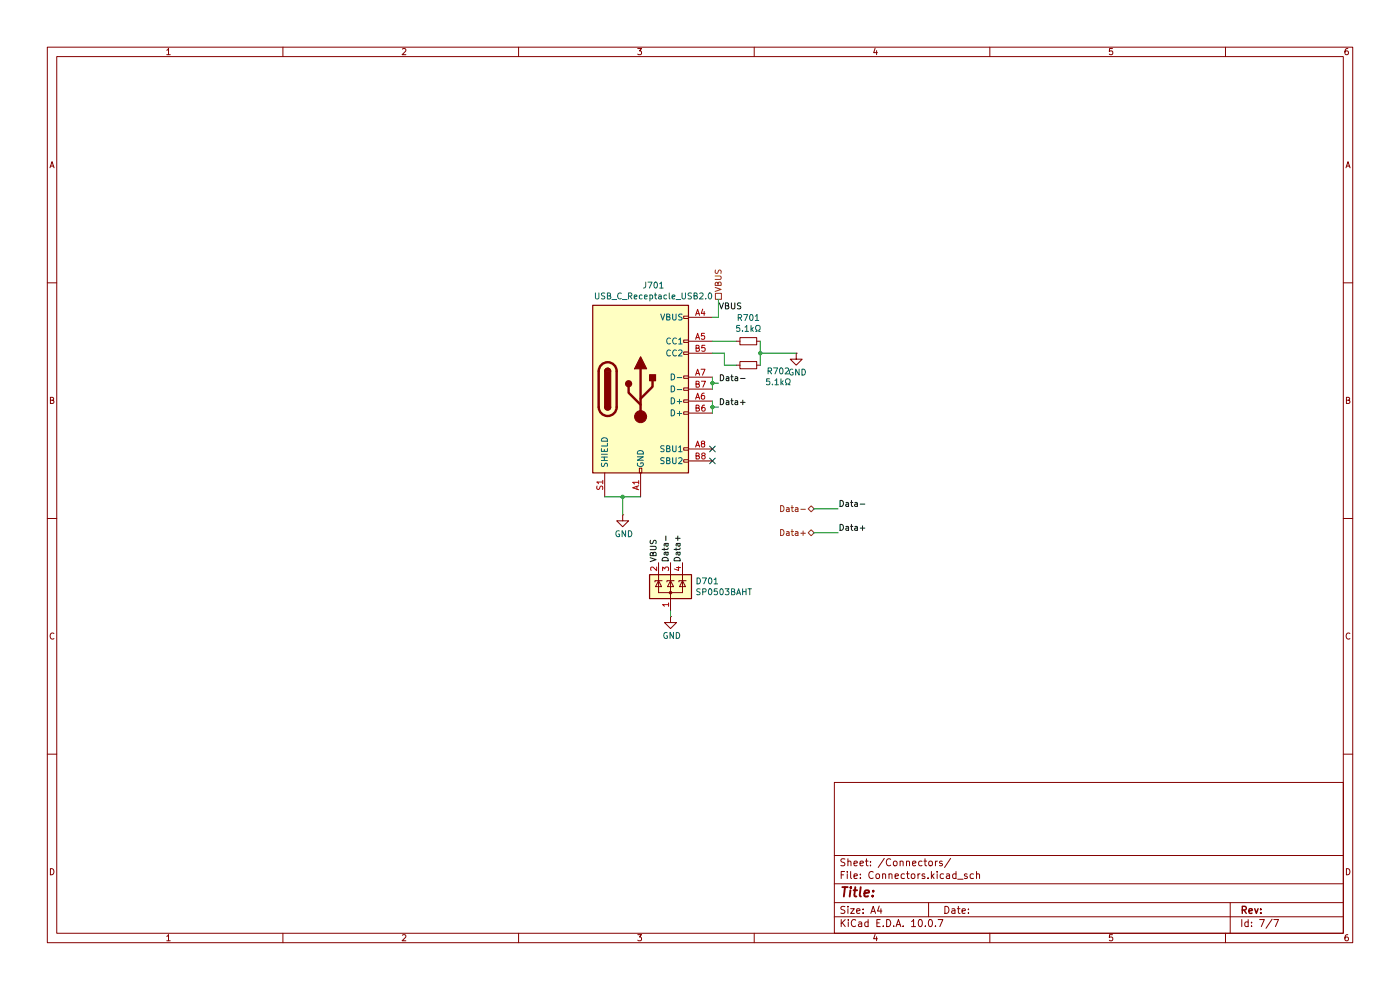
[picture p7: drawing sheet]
(kicad_sch
 (version 20260306)
 (generator "eeschema")
 (generator_version "10.0")
 (paper "A4")
 (lib_symbols
  (symbol "Connector:USB_C_Receptacle_USB2.0"
   (pin_names
    (offset 1.016)) (exclude_from_sim no) (in_bom yes) (on_board yes)
   (in_pos_files yes)
   (duplicate_pin_numbers_are_jumpers no)
   (property "Reference" "J" (at -10.16 19.05 0) (show_name no) (do_not_autoplace no) (effects (font (size 1.27 1.27)) (justify left)))
   (property "Value" "USB_C_Receptacle_USB2.0" (at 19.05 19.05 0) (show_name no) (do_not_autoplace no) (effects (font (size 1.27 1.27)) (justify right)))
   (property "Footprint" "" (at 3.81 0 0) (show_name no) (do_not_autoplace no) (hide yes) (effects (font (size 1.27 1.27))))
   (property "Datasheet" "https://www.usb.org/sites/default/files/documents/usb_type-c.zip" (at 3.81 0 0) (show_name no) (do_not_autoplace no) (hide yes) (effects (font (size 1.27 1.27))))
   (property "Description" "USB 2.0-only Type-C Receptacle connector" (at 0 0 0) (show_name no) (do_not_autoplace no) (hide yes) (effects (font (size 1.27 1.27))))
   (symbol "USB_C_Receptacle_USB2.0_0_0"
    (rectangle (start -0.254 -17.78) (end 0.254 -16.764) (stroke (width 0) (type default)) (fill (type none)))
    (rectangle (start 10.16 15.494) (end 9.144 14.986) (stroke (width 0) (type default)) (fill (type none)))
    (rectangle (start 10.16 10.414) (end 9.144 9.906) (stroke (width 0) (type default)) (fill (type none)))
    (rectangle (start 10.16 7.874) (end 9.144 7.366) (stroke (width 0) (type default)) (fill (type none)))
    (rectangle (start 10.16 2.794) (end 9.144 2.286) (stroke (width 0) (type default)) (fill (type none)))
    (rectangle (start 10.16 0.254) (end 9.144 -0.254) (stroke (width 0) (type default)) (fill (type none)))
    (rectangle (start 10.16 -2.286) (end 9.144 -2.794) (stroke (width 0) (type default)) (fill (type none)))
    (rectangle (start 10.16 -4.826) (end 9.144 -5.334) (stroke (width 0) (type default)) (fill (type none)))
    (rectangle (start 10.16 -12.446) (end 9.144 -12.954) (stroke (width 0) (type default)) (fill (type none)))
    (rectangle (start 10.16 -14.986) (end 9.144 -15.494) (stroke (width 0) (type default)) (fill (type none))))
   (symbol "USB_C_Receptacle_USB2.0_0_1"
    (rectangle (start -10.16 17.78) (end 10.16 -17.78) (stroke (width 0.254) (type default)) (fill (type background)))
    (polyline (pts (xy -8.89 -3.81) (xy -8.89 3.81)) (stroke (width 0.508) (type default)) (fill (type none)))
    (rectangle (start -7.62 -3.81) (end -6.35 3.81) (stroke (width 0.254) (type default)) (fill (type outline)))
    (arc (start -7.62 3.81) (mid -6.985 4.4423) (end -6.35 3.81) (stroke (width 0.254) (type default)) (fill (type none)))
    (arc (start -7.62 3.81) (mid -6.985 4.4423) (end -6.35 3.81) (stroke (width 0.254) (type default)) (fill (type outline)))
    (arc (start -8.89 3.81) (mid -6.985 5.7067) (end -5.08 3.81) (stroke (width 0.508) (type default)) (fill (type none)))
    (arc (start -5.08 -3.81) (mid -6.985 -5.7067) (end -8.89 -3.81) (stroke (width 0.508) (type default)) (fill (type none)))
    (arc (start -6.35 -3.81) (mid -6.985 -4.4423) (end -7.62 -3.81) (stroke (width 0.254) (type default)) (fill (type none)))
    (arc (start -6.35 -3.81) (mid -6.985 -4.4423) (end -7.62 -3.81) (stroke (width 0.254) (type default)) (fill (type outline)))
    (polyline (pts (xy -5.08 3.81) (xy -5.08 -3.81)) (stroke (width 0.508) (type default)) (fill (type none)))
    (circle (center -2.54 1.143) (radius 0.635) (stroke (width 0.254) (type default)) (fill (type outline)))
    (polyline (pts (xy -1.27 4.318) (xy 0 6.858) (xy 1.27 4.318) (xy -1.27 4.318)) (stroke (width 0.254) (type default)) (fill (type outline)))
    (polyline (pts (xy 0 -2.032) (xy 2.54 0.508) (xy 2.54 1.778)) (stroke (width 0.508) (type default)) (fill (type none)))
    (polyline (pts (xy 0 -3.302) (xy -2.54 -0.762) (xy -2.54 0.508)) (stroke (width 0.508) (type default)) (fill (type none)))
    (polyline (pts (xy 0 -5.842) (xy 0 4.318)) (stroke (width 0.508) (type default)) (fill (type none)))
    (circle (center 0 -5.842) (radius 1.27) (stroke (width 0) (type default)) (fill (type outline)))
    (rectangle (start 1.905 1.778) (end 3.175 3.048) (stroke (width 0.254) (type default)) (fill (type outline))))
   (symbol "USB_C_Receptacle_USB2.0_1_1"
    (pin passive line (at 0 -22.86 90) (length 5.08) (name "GND" (effects (font (size 1.27 1.27)))) (number "A1" (effects (font (size 1.27 1.27)))))
    (pin passive line (at 15.24 15.24 180) (length 5.08) (name "VBUS" (effects (font (size 1.27 1.27)))) (number "A4" (effects (font (size 1.27 1.27)))))
    (pin bidirectional line (at 15.24 10.16 180) (length 5.08) (name "CC1" (effects (font (size 1.27 1.27)))) (number "A5" (effects (font (size 1.27 1.27)))))
    (pin bidirectional line (at 15.24 -2.54 180) (length 5.08) (name "D+" (effects (font (size 1.27 1.27)))) (number "A6" (effects (font (size 1.27 1.27)))))
    (pin bidirectional line (at 15.24 2.54 180) (length 5.08) (name "D-" (effects (font (size 1.27 1.27)))) (number "A7" (effects (font (size 1.27 1.27)))))
    (pin bidirectional line (at 15.24 -12.7 180) (length 5.08) (name "SBU1" (effects (font (size 1.27 1.27)))) (number "A8" (effects (font (size 1.27 1.27)))))
    (pin passive line (at 15.24 15.24 180) (length 5.08) (hide yes) (name "VBUS" (effects (font (size 1.27 1.27)))) (number "A9" (effects (font (size 1.27 1.27)))))
    (pin passive line (at 0 -22.86 90) (length 5.08) (hide yes) (name "GND" (effects (font (size 1.27 1.27)))) (number "A12" (effects (font (size 1.27 1.27)))))
    (pin passive line (at 0 -22.86 90) (length 5.08) (hide yes) (name "GND" (effects (font (size 1.27 1.27)))) (number "B1" (effects (font (size 1.27 1.27)))))
    (pin passive line (at 15.24 15.24 180) (length 5.08) (hide yes) (name "VBUS" (effects (font (size 1.27 1.27)))) (number "B4" (effects (font (size 1.27 1.27)))))
    (pin bidirectional line (at 15.24 7.62 180) (length 5.08) (name "CC2" (effects (font (size 1.27 1.27)))) (number "B5" (effects (font (size 1.27 1.27)))))
    (pin bidirectional line (at 15.24 -5.08 180) (length 5.08) (name "D+" (effects (font (size 1.27 1.27)))) (number "B6" (effects (font (size 1.27 1.27)))))
    (pin bidirectional line (at 15.24 0 180) (length 5.08) (name "D-" (effects (font (size 1.27 1.27)))) (number "B7" (effects (font (size 1.27 1.27)))))
    (pin bidirectional line (at 15.24 -15.24 180) (length 5.08) (name "SBU2" (effects (font (size 1.27 1.27)))) (number "B8" (effects (font (size 1.27 1.27)))))
    (pin passive line (at 15.24 15.24 180) (length 5.08) (hide yes) (name "VBUS" (effects (font (size 1.27 1.27)))) (number "B9" (effects (font (size 1.27 1.27)))))
    (pin passive line (at 0 -22.86 90) (length 5.08) (hide yes) (name "GND" (effects (font (size 1.27 1.27)))) (number "B12" (effects (font (size 1.27 1.27)))))
    (pin passive line (at -7.62 -22.86 90) (length 5.08) (name "SHIELD" (effects (font (size 1.27 1.27)))) (number "S1" (effects (font (size 1.27 1.27))))))
   (embedded_fonts no))
  (symbol "Device:R_Small"
   (pin_numbers (hide yes))
   (pin_names
    (offset 0.254) (hide yes)) (exclude_from_sim no) (in_bom yes) (on_board yes)
   (in_pos_files yes)
   (duplicate_pin_numbers_are_jumpers no)
   (property "Reference" "R" (at 0.762 0.508 0) (show_name no) (do_not_autoplace no) (effects (font (size 1.27 1.27)) (justify left)))
   (property "Value" "R_Small" (at 0.762 -1.016 0) (show_name no) (do_not_autoplace no) (effects (font (size 1.27 1.27)) (justify left)))
   (property "Footprint" "" (at 0 0 0) (show_name no) (do_not_autoplace no) (hide yes) (effects (font (size 1.27 1.27))))
   (property "Datasheet" "" (at 0 0 0) (show_name no) (do_not_autoplace no) (hide yes) (effects (font (size 1.27 1.27))))
   (property "Description" "Resistor, small symbol" (at 0 0 0) (show_name no) (do_not_autoplace no) (hide yes) (effects (font (size 1.27 1.27))))
   (symbol "R_Small_0_1"
    (rectangle (start -0.762 1.778) (end 0.762 -1.778) (stroke (width 0.2032) (type default)) (fill (type none))))
   (symbol "R_Small_1_1"
    (pin passive line (at 0 2.54 270) (length 0.762) (name "" (effects (font (size 1.27 1.27)))) (number "1" (effects (font (size 1.27 1.27)))))
    (pin passive line (at 0 -2.54 90) (length 0.762) (name "" (effects (font (size 1.27 1.27)))) (number "2" (effects (font (size 1.27 1.27))))))
   (embedded_fonts no))
  (symbol "Power_Protection:SP0503BAHT"
   (pin_names (hide yes)) (exclude_from_sim no) (in_bom yes) (on_board yes)
   (in_pos_files yes)
   (duplicate_pin_numbers_are_jumpers no)
   (property "Reference" "D" (at 5.715 2.54 0) (show_name no) (do_not_autoplace no) (effects (font (size 1.27 1.27)) (justify left)))
   (property "Value" "SP0503BAHT" (at 5.715 0.635 0) (show_name no) (do_not_autoplace no) (effects (font (size 1.27 1.27)) (justify left)))
   (property "Footprint" "Package_TO_SOT_SMD:SOT-143" (at 5.715 -1.27 0) (show_name no) (do_not_autoplace no) (hide yes) (effects (font (size 1.27 1.27)) (justify left)))
   (property "Datasheet" "http://www.littelfuse.com/~/media/files/littelfuse/technical%20resources/documents/data%20sheets/sp05xxba.pdf" (at 3.175 3.175 0) (show_name no) (do_not_autoplace no) (hide yes) (effects (font (size 1.27 1.27))))
   (property "Description" "TVS Diode Array, 5.5V Standoff, 3 Channels, SOT-143 package" (at 0 0 0) (show_name no) (do_not_autoplace no) (hide yes) (effects (font (size 1.27 1.27))))
   (symbol "SP0503BAHT_0_0"
    (pin passive line (at 0 -5.08 90) (length 2.54) (name "A" (effects (font (size 1.27 1.27)))) (number "1" (effects (font (size 1.27 1.27))))))
   (symbol "SP0503BAHT_0_1"
    (rectangle (start -4.445 2.54) (end 4.445 -2.54) (stroke (width 0.254) (type default)) (fill (type background)))
    (polyline (pts (xy -3.302 1.016) (xy -3.302 1.27) (xy -1.905 1.27) (xy -1.778 1.27)) (stroke (width 0) (type default)) (fill (type none)))
    (polyline (pts (xy -2.54 2.54) (xy -2.54 1.27)) (stroke (width 0) (type default)) (fill (type none)))
    (polyline (pts (xy -2.54 1.27) (xy -2.54 -1.27) (xy 2.54 -1.27) (xy 2.54 1.27)) (stroke (width 0) (type default)) (fill (type none)))
    (polyline (pts (xy -2.54 1.27) (xy -1.905 0) (xy -3.175 0) (xy -2.54 1.27)) (stroke (width 0) (type default)) (fill (type none)))
    (polyline (pts (xy 0 2.54) (xy 0 1.27)) (stroke (width 0) (type default)) (fill (type none)))
    (polyline (pts (xy 0 -1.27) (xy 0 1.27)) (stroke (width 0) (type default)) (fill (type none)))
    (polyline (pts (xy 0 -1.27) (xy 0 -2.54)) (stroke (width 0) (type default)) (fill (type none)))
    (circle (center 0 -1.27) (radius 0.254) (stroke (width 0) (type default)) (fill (type outline)))
    (polyline (pts (xy 0.635 1.27) (xy 0.762 1.27)) (stroke (width 0) (type default)) (fill (type none)))
    (polyline (pts (xy 0.635 1.27) (xy -0.762 1.27) (xy -0.762 1.016)) (stroke (width 0) (type default)) (fill (type none)))
    (polyline (pts (xy 0.635 0) (xy -0.635 0) (xy 0 1.27) (xy 0.635 0)) (stroke (width 0) (type default)) (fill (type none)))
    (polyline (pts (xy 1.778 1.016) (xy 1.778 1.27) (xy 3.175 1.27) (xy 3.302 1.27)) (stroke (width 0) (type default)) (fill (type none)))
    (polyline (pts (xy 2.54 2.54) (xy 2.54 1.27)) (stroke (width 0) (type default)) (fill (type none)))
    (polyline (pts (xy 2.54 1.27) (xy 1.905 0) (xy 3.175 0) (xy 2.54 1.27)) (stroke (width 0) (type default)) (fill (type none))))
   (symbol "SP0503BAHT_1_1"
    (pin passive line (at -2.54 5.08 270) (length 2.54) (name "K" (effects (font (size 1.27 1.27)))) (number "2" (effects (font (size 1.27 1.27)))))
    (pin passive line (at 0 5.08 270) (length 2.54) (name "K" (effects (font (size 1.27 1.27)))) (number "3" (effects (font (size 1.27 1.27)))))
    (pin passive line (at 2.54 5.08 270) (length 2.54) (name "K" (effects (font (size 1.27 1.27)))) (number "4" (effects (font (size 1.27 1.27))))))
   (embedded_fonts no))
  (symbol "power:GND"
   (power global)
   (pin_numbers (hide yes))
   (pin_names
    (offset 0) (hide yes)) (exclude_from_sim no) (in_bom yes) (on_board yes)
   (in_pos_files yes)
   (duplicate_pin_numbers_are_jumpers no)
   (property "Reference" "#PWR" (at 0 -6.35 0) (show_name no) (do_not_autoplace no) (hide yes) (effects (font (size 1.27 1.27))))
   (property "Value" "GND" (at 0 -3.81 0) (show_name no) (do_not_autoplace no) (effects (font (size 1.27 1.27))))
   (property "Footprint" "" (at 0 0 0) (show_name no) (do_not_autoplace no) (hide yes) (effects (font (size 1.27 1.27))))
   (property "Datasheet" "" (at 0 0 0) (show_name no) (do_not_autoplace no) (hide yes) (effects (font (size 1.27 1.27))))
   (property "Description" "Power symbol creates a global label with name \"GND\" , ground" (at 0 0 0) (show_name no) (do_not_autoplace no) (hide yes) (effects (font (size 1.27 1.27))))
   (symbol "GND_0_1"
    (polyline (pts (xy 0 0) (xy 0 -1.27) (xy 1.27 -1.27) (xy 0 -2.54) (xy -1.27 -1.27) (xy 0 -1.27)) (stroke (width 0) (type default)) (fill (type none))))
   (symbol "GND_1_1"
    (pin power_in line (at 0 0 270) (length 0) (name "" (effects (font (size 1.27 1.27)))) (number "1" (effects (font (size 1.27 1.27))))))
   (embedded_fonts no)))
 (junction
  (at 151.13 81.28)
  (diameter 0)
  (color 0 0 0 0))
 (junction
  (at 161.29 74.93)
  (diameter 0)
  (color 0 0 0 0))
 (junction
  (at 132.08 105.41)
  (diameter 0)
  (color 0 0 0 0))
 (junction
  (at 151.13 86.36)
  (diameter 0)
  (color 0 0 0 0))
 (no_connect
  (at 151.13 97.79))
 (no_connect
  (at 151.13 95.25))
 (wire
  (pts (xy 152.4 63.5) (xy 152.4 67.31))
  (stroke (width 0) (type default)))
 (wire
  (pts (xy 153.67 74.93) (xy 153.67 77.47))
  (stroke (width 0) (type default)))
 (wire
  (pts (xy 161.29 72.39) (xy 161.29 74.93))
  (stroke (width 0) (type default)))
 (wire
  (pts (xy 151.13 81.28) (xy 152.4 81.28))
  (stroke (width 0) (type default)))
 (wire
  (pts (xy 151.13 72.39) (xy 156.21 72.39))
  (stroke (width 0) (type default)))
 (wire
  (pts (xy 132.08 105.41) (xy 132.08 109.22))
  (stroke (width 0) (type default)))
 (wire
  (pts (xy 151.13 86.36) (xy 151.13 87.63))
  (stroke (width 0) (type default)))
 (wire
  (pts (xy 151.13 81.28) (xy 151.13 80.01))
  (stroke (width 0) (type default)))
 (wire
  (pts (xy 142.24 130.81) (xy 142.24 129.54))
  (stroke (width 0) (type default)))
 (wire
  (pts (xy 161.29 74.93) (xy 168.91 74.93))
  (stroke (width 0) (type default)))
 (wire
  (pts (xy 151.13 86.36) (xy 152.4 86.36))
  (stroke (width 0) (type default)))
 (wire
  (pts (xy 151.13 85.09) (xy 151.13 86.36))
  (stroke (width 0) (type default)))
 (wire
  (pts (xy 177.8 113.03) (xy 172.72 113.03))
  (stroke (width 0) (type default)))
 (wire
  (pts (xy 161.29 74.93) (xy 161.29 77.47))
  (stroke (width 0) (type default)))
 (wire
  (pts (xy 128.27 105.41) (xy 132.08 105.41))
  (stroke (width 0) (type default)))
 (wire
  (pts (xy 153.67 77.47) (xy 156.21 77.47))
  (stroke (width 0) (type default)))
 (wire
  (pts (xy 152.4 67.31) (xy 151.13 67.31))
  (stroke (width 0) (type default)))
 (wire
  (pts (xy 177.8 107.95) (xy 172.72 107.95))
  (stroke (width 0) (type default)))
 (wire
  (pts (xy 151.13 82.55) (xy 151.13 81.28))
  (stroke (width 0) (type default)))
 (wire
  (pts (xy 151.13 74.93) (xy 153.67 74.93))
  (stroke (width 0) (type default)))
 (wire
  (pts (xy 132.08 105.41) (xy 135.89 105.41))
  (stroke (width 0) (type default)))
 (label "VBUS"
  (at 139.7 119.38 90)
  (effects (font (size 1.27 1.27)) (justify left bottom)))
 (label "Data+"
  (at 144.78 119.38 90)
  (effects (font (size 1.27 1.27)) (justify left bottom)))
 (label "Data+"
  (at 152.4 86.36 0)
  (effects (font (size 1.27 1.27)) (justify left bottom)))
 (label "VBUS"
  (at 152.4 66.04 0)
  (effects (font (size 1.27 1.27)) (justify left bottom)))
 (label "Data-"
  (at 142.24 119.38 90)
  (effects (font (size 1.27 1.27)) (justify left bottom)))
 (label "Data-"
  (at 152.4 81.28 0)
  (effects (font (size 1.27 1.27)) (justify left bottom)))
 (label "Data+"
  (at 177.8 113.03 0)
  (effects (font (size 1.27 1.27)) (justify left bottom)))
 (label "Data-"
  (at 177.8 107.95 0)
  (effects (font (size 1.27 1.27)) (justify left bottom)))
 (hierarchical_label "Data+"
  (shape bidirectional)
  (at 172.72 113.03 180)
  (effects (font (size 1.27 1.27)) (justify right)))
 (hierarchical_label "VBUS"
  (shape passive)
  (at 152.4 63.5 90)
  (effects (font (size 1.27 1.27)) (justify left)))
 (hierarchical_label "Data-"
  (shape bidirectional)
  (at 172.72 107.95 180)
  (effects (font (size 1.27 1.27)) (justify right)))
 (symbol
  (lib_id "power:GND")
  (at 168.91 74.93 0)
  (unit 1)
  (body_style 1)
  (exclude_from_sim no)
  (in_bom yes)
  (on_board yes)
  (in_pos_files yes)
  (dnp no)
  (property "Reference" "#PWR0703" (at 168.91 81.28 0) (hide yes) (show_name no) (do_not_autoplace no) (effects (font (size 1.27 1.27))))
  (property "Value" "GND" (at 169.164 78.994 0) (show_name no) (do_not_autoplace no) (effects (font (size 1.27 1.27))))
  (property "Footprint" "" (at 168.91 74.93 0) (hide yes) (show_name no) (do_not_autoplace no) (effects (font (size 1.27 1.27))))
  (property "Datasheet" "" (at 168.91 74.93 0) (hide yes) (show_name no) (do_not_autoplace no) (effects (font (size 1.27 1.27))))
  (property "Description" "Power symbol creates a global label with name \"GND\" , ground" (at 168.91 74.93 0) (hide yes) (show_name no) (do_not_autoplace no) (effects (font (size 1.27 1.27))))
  (pin "1"))
 (symbol
  (lib_id "power:GND")
  (at 142.24 130.81 0)
  (unit 1)
  (body_style 1)
  (exclude_from_sim no)
  (in_bom yes)
  (on_board yes)
  (in_pos_files yes)
  (dnp no)
  (property "Reference" "#PWR0702" (at 142.24 137.16 0) (hide yes) (show_name no) (do_not_autoplace no) (effects (font (size 1.27 1.27))))
  (property "Value" "GND" (at 142.494 134.874 0) (show_name no) (do_not_autoplace no) (effects (font (size 1.27 1.27))))
  (property "Footprint" "" (at 142.24 130.81 0) (hide yes) (show_name no) (do_not_autoplace no) (effects (font (size 1.27 1.27))))
  (property "Datasheet" "" (at 142.24 130.81 0) (hide yes) (show_name no) (do_not_autoplace no) (effects (font (size 1.27 1.27))))
  (property "Description" "Power symbol creates a global label with name \"GND\" , ground" (at 142.24 130.81 0) (hide yes) (show_name no) (do_not_autoplace no) (effects (font (size 1.27 1.27))))
  (pin "1"))
 (symbol
  (lib_id "Device:R_Small")
  (at 158.75 72.39 90)
  (unit 1)
  (body_style 1)
  (exclude_from_sim no)
  (in_bom yes)
  (on_board yes)
  (in_pos_files yes)
  (dnp no)
  (property "Reference" "R701" (at 158.75 67.4116 90) (show_name no) (do_not_autoplace no) (effects (font (size 1.27 1.27))))
  (property "Value" "5.1kΩ" (at 158.75 69.723 90) (show_name no) (do_not_autoplace no) (effects (font (size 1.27 1.27))))
  (property "Footprint" "Resistor_SMD:R_0402_1005Metric" (at 158.75 72.39 0) (hide yes) (show_name no) (do_not_autoplace no) (effects (font (size 1.27 1.27))))
  (property "Datasheet" "" (at 158.75 72.39 0) (hide yes) (show_name no) (do_not_autoplace no) (effects (font (size 1.27 1.27))))
  (property "Description" "Resistor, small symbol" (at 158.75 72.39 0) (hide yes) (show_name no) (do_not_autoplace no) (effects (font (size 1.27 1.27))))
  (property "CREATOR" "" (at 158.75 72.39 90) (hide yes) (show_name no) (do_not_autoplace no) (effects (font (size 1.27 1.27))))
  (property "VERIFIER" "" (at 158.75 72.39 90) (hide yes) (show_name no) (do_not_autoplace no) (effects (font (size 1.27 1.27))))
  (pin "1")
  (pin "2"))
 (symbol
  (lib_id "Connector:USB_C_Receptacle_USB2.0")
  (at 135.89 82.55 0)
  (unit 1)
  (body_style 1)
  (exclude_from_sim no)
  (in_bom yes)
  (on_board yes)
  (in_pos_files yes)
  (dnp no)
  (property "Reference" "J701" (at 138.6078 60.5282 0) (show_name no) (do_not_autoplace no) (effects (font (size 1.27 1.27))))
  (property "Value" "USB_C_Receptacle_USB2.0" (at 138.6078 62.8396 0) (show_name no) (do_not_autoplace no) (effects (font (size 1.27 1.27))))
  (property "Footprint" "iclr:USB_C_Receptacle_Palconn_UTC16-G" (at 139.7 82.55 0) (hide yes) (show_name no) (do_not_autoplace no) (effects (font (size 1.27 1.27))))
  (property "Datasheet" "https://www.usb.org/sites/default/files/documents/usb_type-c.zip" (at 139.7 82.55 0) (hide yes) (show_name no) (do_not_autoplace no) (effects (font (size 1.27 1.27))))
  (property "Description" "" (at 135.89 82.55 0) (hide yes) (show_name no) (do_not_autoplace no) (effects (font (size 1.27 1.27))))
  (property "CREATOR" "" (at 135.89 82.55 0) (hide yes) (show_name no) (do_not_autoplace no) (effects (font (size 1.27 1.27))))
  (property "VERIFIER" "" (at 135.89 82.55 0) (hide yes) (show_name no) (do_not_autoplace no) (effects (font (size 1.27 1.27))))
  (pin "A1")
  (pin "A12")
  (pin "A4")
  (pin "A5")
  (pin "A6")
  (pin "A7")
  (pin "A8")
  (pin "A9")
  (pin "B1")
  (pin "B12")
  (pin "B4")
  (pin "B5")
  (pin "B6")
  (pin "B7")
  (pin "B8")
  (pin "B9")
  (pin "S1"))
 (symbol
  (lib_id "power:GND")
  (at 132.08 109.22 0)
  (unit 1)
  (body_style 1)
  (exclude_from_sim no)
  (in_bom yes)
  (on_board yes)
  (in_pos_files yes)
  (dnp no)
  (property "Reference" "#PWR0701" (at 132.08 115.57 0) (hide yes) (show_name no) (do_not_autoplace no) (effects (font (size 1.27 1.27))))
  (property "Value" "GND" (at 132.334 113.284 0) (show_name no) (do_not_autoplace no) (effects (font (size 1.27 1.27))))
  (property "Footprint" "" (at 132.08 109.22 0) (hide yes) (show_name no) (do_not_autoplace no) (effects (font (size 1.27 1.27))))
  (property "Datasheet" "" (at 132.08 109.22 0) (hide yes) (show_name no) (do_not_autoplace no) (effects (font (size 1.27 1.27))))
  (property "Description" "Power symbol creates a global label with name \"GND\" , ground" (at 132.08 109.22 0) (hide yes) (show_name no) (do_not_autoplace no) (effects (font (size 1.27 1.27))))
  (pin "1"))
 (symbol
  (lib_id "Power_Protection:SP0503BAHT")
  (at 142.24 124.46 0)
  (unit 1)
  (body_style 1)
  (exclude_from_sim no)
  (in_bom yes)
  (on_board yes)
  (in_pos_files yes)
  (dnp no)
  (property "Reference" "D701" (at 147.447 123.2916 0) (show_name no) (do_not_autoplace no) (effects (font (size 1.27 1.27)) (justify left)))
  (property "Value" "SP0503BAHT" (at 147.447 125.603 0) (show_name no) (do_not_autoplace no) (effects (font (size 1.27 1.27)) (justify left)))
  (property "Footprint" "Package_TO_SOT_SMD:SOT-143" (at 147.955 125.73 0) (hide yes) (show_name no) (do_not_autoplace no) (effects (font (size 1.27 1.27)) (justify left)))
  (property "Datasheet" "http://www.littelfuse.com/~/media/files/littelfuse/technical%20resources/documents/data%20sheets/sp05xxba.pdf" (at 145.415 121.285 0) (hide yes) (show_name no) (do_not_autoplace no) (effects (font (size 1.27 1.27))))
  (property "Description" "TVS Diode Array, 5.5V Standoff, 3 Channels, SOT-143 package" (at 142.24 124.46 0) (hide yes) (show_name no) (do_not_autoplace no) (effects (font (size 1.27 1.27))))
  (property "CREATOR" "" (at 142.24 124.46 0) (hide yes) (show_name no) (do_not_autoplace no) (effects (font (size 1.27 1.27))))
  (property "VERIFIER" "" (at 142.24 124.46 0) (hide yes) (show_name no) (do_not_autoplace no) (effects (font (size 1.27 1.27))))
  (pin "1")
  (pin "2")
  (pin "3")
  (pin "4"))
 (symbol
  (lib_id "Device:R_Small")
  (at 158.75 77.47 270)
  (unit 1)
  (body_style 1)
  (exclude_from_sim no)
  (in_bom yes)
  (on_board yes)
  (in_pos_files yes)
  (dnp no)
  (property "Reference" "R702" (at 165.1 78.74 90) (show_name no) (do_not_autoplace no) (effects (font (size 1.27 1.27))))
  (property "Value" "5.1kΩ" (at 165.1 81.0514 90) (show_name no) (do_not_autoplace no) (effects (font (size 1.27 1.27))))
  (property "Footprint" "Resistor_SMD:R_0402_1005Metric" (at 158.75 77.47 0) (hide yes) (show_name no) (do_not_autoplace no) (effects (font (size 1.27 1.27))))
  (property "Datasheet" "" (at 158.75 77.47 0) (hide yes) (show_name no) (do_not_autoplace no) (effects (font (size 1.27 1.27))))
  (property "Description" "Resistor, small symbol" (at 158.75 77.47 0) (hide yes) (show_name no) (do_not_autoplace no) (effects (font (size 1.27 1.27))))
  (property "CREATOR" "" (at 158.75 77.47 90) (hide yes) (show_name no) (do_not_autoplace no) (effects (font (size 1.27 1.27))))
  (property "VERIFIER" "" (at 158.75 77.47 90) (hide yes) (show_name no) (do_not_autoplace no) (effects (font (size 1.27 1.27))))
  (pin "1")
  (pin "2")))
